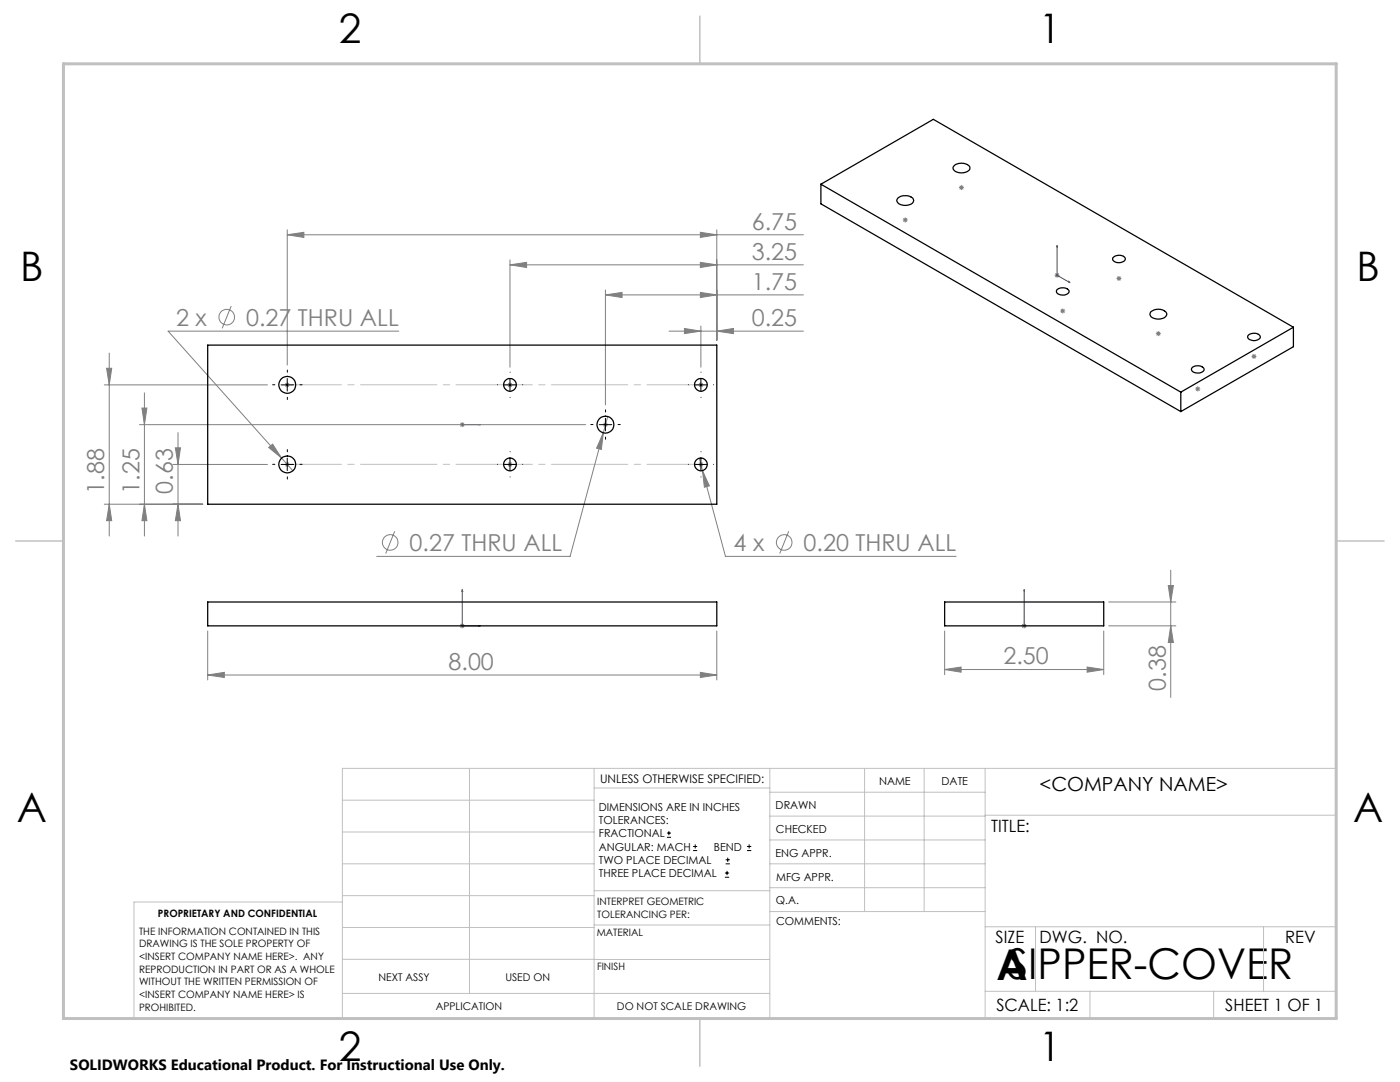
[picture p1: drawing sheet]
<svg xmlns="http://www.w3.org/2000/svg" width="279mm" height="216mm" viewBox="0 0 279 216" stroke-linecap="round" stroke-linejoin="round" font-family="sans-serif">
<g fill="none" stroke="#808080" stroke-width=".2">
<path d="M191.4 37.4h1M191.5 37.1l.7 .7M191.9 36.9v1M192.2 37.1l-.7 .7M57.3 46.8l3.3-.4v1zM57.3 45.9v26.9M57.3 46.8h103M101.8 52.8l3.3-.4v1zM101.8 51.9v21.4M101.8 52.8h58.5M120.8 58.8l3.3-.5v1.1zM120.8 57.9v22.9"/>
<path d="M120.8 58.8h39.5M139.8 58.3l3.3 .5-3.3 .6zM139.8 52.4l3.3 .4-3.3 .6zM139.8 46.4l3.3 .4-3.3 .6zM143.1 45.9v22M180.2 43.9h1M180.3 43.5l.7 .7M180.7 43.4v1M181 43.5l-.7 .7M210.5 54.9h1M210.6 54.6l.7 .7M211 54.4v1"/>
<path d="M211.3 54.6l-.7 .7M222.8 55.6h1M223 55.2l.7 .7M223.3 55.1v1M223.7 55.2l-.7 .7M20.8 76.8h32.6M21.3 73.5h1l-.5 3.3zM21.8 70.4v36.6M28.8 78.4v28.6M46.1 61.1l-1.8 4.4M56.8 76.8h1M57 76.4l.7 .8"/>
<path d="M57.3 76.3v1M57.7 76.4l-.7 .8M79.6 66.1h-46.1l22.7 25.3M101.3 76.8h1M101.4 76.4l.7 .8M101.8 76.3v1M102.1 76.4l-.7 .8M133.5 66.1h26.8M136.6 65.5l3.3 .6-3.3 .5zM139.4 76.8h1M139.5 76.4l.7 .8M139.9 65.1v8.2"/>
<path d="M139.9 76.3v1M140.2 76.4l-.7 .8M143.1 66.1l3.3-.6v1.1zM211.6 62.1h1M211.7 61.7l.7 .7M212.1 61.6v.9M212.4 61.7l-.7 .7M230.7 66.6h1M230.8 66.2l.7 .7M231.2 66.1v1M231.5 66.2l-.7 .7M238.5 77.6h1"/>
<path d="M238.7 77.3l.7 .7M239 77.1v1M239.4 77.3l-.7 .7M249.8 71.1h1M249.9 70.8l.7 .7M250.3 70.6v1M250.6 70.8l-.7 .7M27.8 84.7h89.1M28.3 81.4h1l-.5 3.3zM34.5 92.7h18.9M35 89.4h1l-.5 3.3zM35.5 86.3v20.7"/>
<path d="M53.6 89.3l.8-.7 1.8 2.8zM56.2 91.4l2.3 2.5M56.8 92.7h1M57 92.3l.7 .7M57.3 92.2v1M57.7 92.3l-.7 .7M91.9 84.4l.7 .7M92.3 84.2v1M92.6 84.4l-.7 .7M101.3 92.7h1M101.4 92.3l.7 .7M101.8 92.2v1"/>
<path d="M102.1 92.3l-.7 .7M120.3 84.7h1M120.4 86.4l-.4 3.3-.9-.3zM120.4 86.4l-6.6 24.6h-38.6M120.5 84.4l.7 .7M120.8 84.2v1M121.2 84.4l-.7 .7M121.3 83.1l-.9 3.3M139.4 92.7h1M139.5 92.3l.7 .7M139.6 91.4l.6 2.5M139.9 92.2v1"/>
<path d="M140.2 93.9l1.4 3-1 .3zM140.2 93.9l4.6 17.1h46M140.2 92.3l-.7 .7M20.8 100.6h19.7M21.8 100.6l.5 3.3h-1zM28.8 100.6l.5 3.3h-1zM35.5 100.6l.5 3.3h-1zM78.8 106l-1.8 4.5M157.4 106l-1.8 4.5M233.2 116.8h1l-.6 3.3zM233.6 113.8v25.4M41.5 134.7l3.3-.5v1z"/>
<path d="M41.5 125.9v9.8M41.5 134.7h101.6M91.8 124.9h.9M91.9 124.5l.7 .7M92.3 124.4v1M92.6 124.5l-.7 .7M139.8 134.2l3.3 .5-3.3 .5zM143.1 125.9v9.8M188.5 133.6l3.3-.5v1zM188.5 125.9v8.7M188.5 133.6h31.8M203.9 124.9h1"/>
<path d="M204 124.5l.8 .7M204.4 124.4v1M204.8 124.5l-.8 .7M217 133.1l3.3 .5-3.3 .5zM220.3 125.9v8.7M221.3 124.9h13.4M221.3 120.1h13.4M233.6 124.9l.6 3.3h-1z"/>
<circle cx="45.3" cy="63.3" r="1.55"/>
<circle cx="77.9" cy="108.2" r="1.56"/>
<circle cx="156.5" cy="108.2" r="1.56"/>
</g>
<g fill="none" stroke="#000" stroke-width=".2">
<path d="M56.1 76.8h2.5M57.3 75.5v2.5M100.5 76.8h2.5M101.8 75.5v2.5M138.6 76.8h2.5M139.9 75.5v2.5M56.1 92.7h2.5M57.3 91.4v2.5M100.5 92.7h2.5M101.8 91.4v2.5M119.6 84.7h2.5M120.8 83.5v2.5"/>
<path d="M138.6 92.7h2.5M139.9 91.4v2.5M133.1 167.1h.8M133.1 166.2h.8M133.5 165.8v.9M138.3 169.7h.8M138.3 168.9h.8M138.7 168.5v.8M144.7 175h.8M144.7 174.2h.8M144.8 172.4h.9M144.8 171.6h.9"/>
<path d="M145.1 173.8v.8M145.2 171.1v.9M149.1 169.7h.8M149.1 168.9h.8M149.5 168.5v.8"/>
</g>
<g fill="none" stroke="#00f" stroke-width=".2">
<path d="M211 49v.3l-.1-.1zM211 49v5.9l2.5 1.5M213.3 56.2l.2 .2zM92.2 84.7h.2zM92.3 84.7h.1M92.3 84.7h3.6M95.9 84.7h-.4h.4M92.3 117.7l.1 .3h-.2zM92.3 117.7v7.2h3.6M204.4 117.7v.3v-.3M204.4 117.7v7.2M95.5 124.8l.4 .1-.4 .1z"/>
<path d="M204.4 124.8v.2zM204.4 124.9h.1"/>
</g>
<path d="M57.3 76.8h82.6M57.3 92.7h82.6" fill="none" stroke="#c0c0c0" stroke-width=".2" stroke-dasharray="15.2 1.3 1.3 1.3" stroke-dashoffset="4.4"/>
<g fill="none" stroke="#c0c0c0" stroke-width=".2">
<path d="M68.3 159.7h50.3M93.7 153.3v44.9M118.6 153.3v49.9M118.6 157.2h35M153.6 153.3v49.9M153.6 158.1h43M172.5 153.3v28.6M184.4 153.3v28.6M196.6 153.3v49.9M68.3 180h-41.6v23.2h240v-49.9h-198.4v49.9M68.3 166h50.3M68.3 178.7h50.3"/>
<path d="M68.3 172.4h50.3M118.6 177.7h35M153.6 162.8h43M153.6 177.1h43M153.6 172.4h43M153.6 167.6h43M196.6 162.7h70.1M68.3 198.2h85.3M68.3 191.4l85.3 .1M68.3 185.1h50.3M118.6 184.6h35M153.6 181.9h43"/>
<path d="M196.6 184.9h70.1M196.6 197.8h70.1M206.7 184.9v12.9M217.5 197.8v5.4M242.2 197.8v5.4M252.2 184.9v12.9"/>
</g>
<path d="M139.7 3.2v9.5M3.1 107.9h9.6M266.7 107.9h9.5M139.7 203.2v9.6" fill="none" stroke="#c0c0c0" stroke-width=".3"/>
<path d="M12.7 12.7h254v190.5h-254z" fill="none" stroke="#c0c0c0" stroke-width=".6"/>
<g fill="none" stroke="#000" stroke-width=".2" stroke-dasharray="15.2 1.3 1.3 1.3">
<path d="M54.8 76.8h-.4M57.3 74.3v-.5M57.3 79.3v.4M59.8 76.8h.5M99.3 76.8h.1M101.8 74.3h.1M101.8 79.3h.1M104.3 76.8h.1M137.4 76.8h.1M139.9 74.3h.1M139.9 79.3h.1M142.4 76.8h.1"/>
<path d="M54.8 92.7h-.4M57.3 90.2v-.5M57.3 95.2v.4M59.8 92.7h.5M99.3 92.7h.1M101.8 90.2v-.1M101.8 95.2h.1M104.3 92.7h.1M118.3 84.7h-.4M120.8 82.2v-.4M120.8 87.2v.5M123.3 84.7h.5"/>
<path d="M137.4 92.7h.1M139.9 90.2v-.1M139.9 95.2h.1M142.4 92.7h.1"/>
</g>
<g fill="#00f">
<path d="M95.5 124.8l.4 .1-.4 .1zM92.3 117.7l.1 .3h-.2z"/>
<path d="M95.5 84.7h.4zM92.2 84.7h.2zM204.4 124.8v.2zM204.4 117.7v.3z"/>
<path d="M213.3 56.2l.2 .2zM211 49v.3l-.1-.1z"/>
</g>
<g fill="#808080">
<path d="M143.1 66.1l3.3-.6v1.1zM136.6 65.5l3.3 .6-3.3 .5z"/>
<path d="M41.5 134.7l3.3-.5v1zM139.8 134.2l3.3 .5-3.3 .5zM120.8 58.8l3.3-.5v1.1zM139.8 58.3l3.3 .5-3.3 .6zM101.8 52.8l3.3-.4v1zM139.8 52.4l3.3 .4-3.3 .6zM57.3 46.8l3.3-.4v1zM139.8 46.4l3.3 .4-3.3 .6zM140.2 93.9l.4 3.3 1-.3zM120.4 86.4l-1.3 3 .9 .3zM53.6 89.3l2.6 2.1-1.8-2.8zM188.5 133.6l3.3-.5v1zM217 133.1l3.3 .5-3.3 .5z"/>
<path d="M35.5 100.6l.5 3.3h-1zM35 89.4h1l-.5 3.3zM28.8 100.6l.5 3.3h-1zM28.3 81.4h1l-.5 3.3zM21.8 100.6l.5 3.3h-1zM21.3 73.5h1l-.5 3.3z"/>
<path d="M233.2 116.8h1l-.6 3.3zM233.6 124.9l.6 3.3h-1z"/>
</g>
<g fill="none" stroke="#000" stroke-width=".25">
<path d="M163.8 36.8v3.9l71.9 41.4M163.8 36.8l71.9 41.4M163.8 36.8l22.5-13 71.8 41.5M179.2 39.5a2.34 2.34 0 0 1 3.1 .3 1.03 1.03 0 0 1-1.2 1.2h-.9a1.07 1.07 0 0 1-1.2-1.2zM190.4 33.1a2.33 2.33 0 0 1 3.1 .2 1.07 1.07 0 0 1-1.2 1.2h-.8a1.07 1.07 0 0 1-1.2-1.2zM211 57.7a1.72 1.72 0 0 1 2.4 .3 1.34 1.34 0 0 1-2.1 .7 .59 .59 0 0 1-.3-1zM222.2 51.3a1.64 1.64 0 0 1 2.4 .2 1.04 1.04 0 0 1-1.3 .9h-.4a.67 .67 0 0 1-.7-.3 .67 .67 0 0 1 0-.8zM41.5 68.9h101.6v31.7h-101.6zM229.7 62.2a2.28 2.28 0 0 1 3.1 .2 1.07 1.07 0 0 1-1.2 1.2h-.8a1.03 1.03 0 0 1-1.2-1.2zM235.7 78.2v3.9M237.9 73.3a1.73 1.73 0 0 1 2.4 .3 1.11 1.11 0 0 1-1.7 .8 .69 .69 0 0 1-.7-.3 .69 .69 0 0 1 0-.8zM249.2 66.9a1.63 1.63 0 0 1 2.3 .2 1.11 1.11 0 0 1-1.7 .8 .66 .66 0 0 1-.7-.3 .66 .66 0 0 1 .1-.7z"/>
<path d="M258.1 65.3l-22.4 12.9M258.1 65.3v3.9l-22.4 12.9M41.5 120.1h101.6v4.8h-101.6zM188.5 120.1h31.8v4.8h-31.8z"/>
<circle cx="57.3" cy="76.8" r="1.69"/>
<circle cx="101.8" cy="76.8" r="1.27"/>
<circle cx="139.9" cy="76.8" r="1.27"/>
<circle cx="57.3" cy="92.7" r="1.69"/>
<circle cx="101.8" cy="92.7" r="1.27"/>
<circle cx="120.8" cy="84.7" r="1.69"/>
<circle cx="139.9" cy="92.7" r="1.27"/>
</g>
<g font-size="8.5">
<text x="198.9" y="195.5">A</text>
<text x="201.1" y="195.4">SIPPER-COVER</text>
</g>
<g font-size="8.1">
<text x="67.6" y="8.5">2</text>
<text x="207.3" y="8.5">1</text>
<text x="4" y="56.2">B</text>
<text x="270.7" y="56.2">B</text>
<text x="3.3" y="164.1">A</text>
<text x="270" y="164.1">A</text>
<text x="67.6" y="211.7">2</text>
<text x="207.3" y="211.7">1</text>
</g>
<g font-size="4.7" fill="#808080">
<text x="150" y="45.8">6.75</text>
<text x="150" y="51.8">3.25</text>
<text x="150" y="57.8">1.75</text>
<text x="35.1" y="65">2 x</text>
<text x="49.1" y="65">0.27 THRU ALL</text>
<text x="150" y="65">0.25</text>
<text x="20.8" y="98.5" transform="rotate(-90 20.8 98.5)">1.88</text>
<text x="27.8" y="98.5" transform="rotate(-90 27.8 98.5)">1.25</text>
<text x="34.5" y="98.5" transform="rotate(-90 34.5 98.5)">0.63</text>
<text x="81.8" y="109.9">0.27 THRU ALL</text>
<text x="146.4" y="109.9">4 x</text>
<text x="160.4" y="109.9">0.20 THRU ALL</text>
<text x="89.5" y="133.7">8.00</text>
<text x="200.3" y="132.6">2.50</text>
<text x="232.7" y="137.8" transform="rotate(-90 232.7 137.8)">0.38</text>
</g>
<text font-size="3.9" x="207.5" y="157.8">&lt;COMPANY NAME&gt;</text>
<g font-size="3.4">
<text x="197.8" y="166">TITLE:</text>
<text x="198.7" y="188.1">SIZE</text>
<text x="207.5" y="188.1">DWG. NO.</text>
<text x="256.5" y="188.2">REV</text>
<text x="198.8" y="201.7">SCALE: 1:2</text>
<text x="244.5" y="201.7">SHEET 1 OF 1</text>
</g>
<text font-size="3" x="14" y="213.5">SOLIDWORKS Educational Product. For Instructional Use Only.</text>
<text font-size="2.4" x="119.8" y="156.2">UNLESS OTHERWISE SPECIFIED:</text>
<g font-size="2.2">
<text x="119.5" y="161.8">DIMENSIONS ARE IN INCHES</text>
<text x="154.8" y="161.4">DRAWN</text>
<text x="175.4" y="156.6">NAME</text>
<text x="187.9" y="156.7">DATE</text>
<text x="119.5" y="164.4">TOLERANCES:</text>
<text x="119.5" y="167.1">FRACTIONAL</text>
<text x="154.9" y="166.3">CHECKED</text>
<text x="119.5" y="169.7">ANGULAR: MACH</text>
<text x="119.5" y="172.4">TWO PLACE DECIMAL</text>
<text x="142.5" y="169.7">BEND</text>
<text x="154.8" y="170.9">ENG APPR.</text>
<text x="119.5" y="175">THREE PLACE DECIMAL</text>
<text x="154.9" y="175.7">MFG APPR.</text>
<text x="154.9" y="180.4">Q.A.</text>
<text x="154.9" y="184.6">COMMENTS:</text>
</g>
<g font-size="2.1">
<text x="75.5" y="195.7">NEXT ASSY</text>
<text x="100.9" y="195.7">USED ON</text>
<text x="86.9" y="201.5">APPLICATION</text>
<text x="123.1" y="201.6">DO NOT SCALE DRAWING</text>
</g>
<g font-size="2">
<text x="31.5" y="182.9">PROPRIETARY AND CONFIDENTIAL</text>
<text x="119.2" y="180.6">INTERPRET GEOMETRIC</text>
<text x="119.2" y="183.1">TOLERANCING PER:</text>
<text x="27.8" y="186.5">THE INFORMATION CONTAINED IN THIS</text>
<text x="27.8" y="189">DRAWING IS THE SOLE PROPERTY OF</text>
<text x="27.8" y="191.6">&lt;INSERT COMPANY NAME HERE&gt;. ANY</text>
<text x="119.1" y="186.7">MATERIAL</text>
<text x="27.8" y="194.1">REPRODUCTION IN PART OR AS A WHOLE</text>
<text x="27.8" y="196.6">WITHOUT THE WRITTEN PERMISSION OF</text>
<text x="119.1" y="193.5">FINISH</text>
<text x="27.8" y="199.1">&lt;INSERT COMPANY NAME HERE&gt; IS</text>
<text x="27.8" y="201.7">PROHIBITED.</text>
</g>
</svg>
